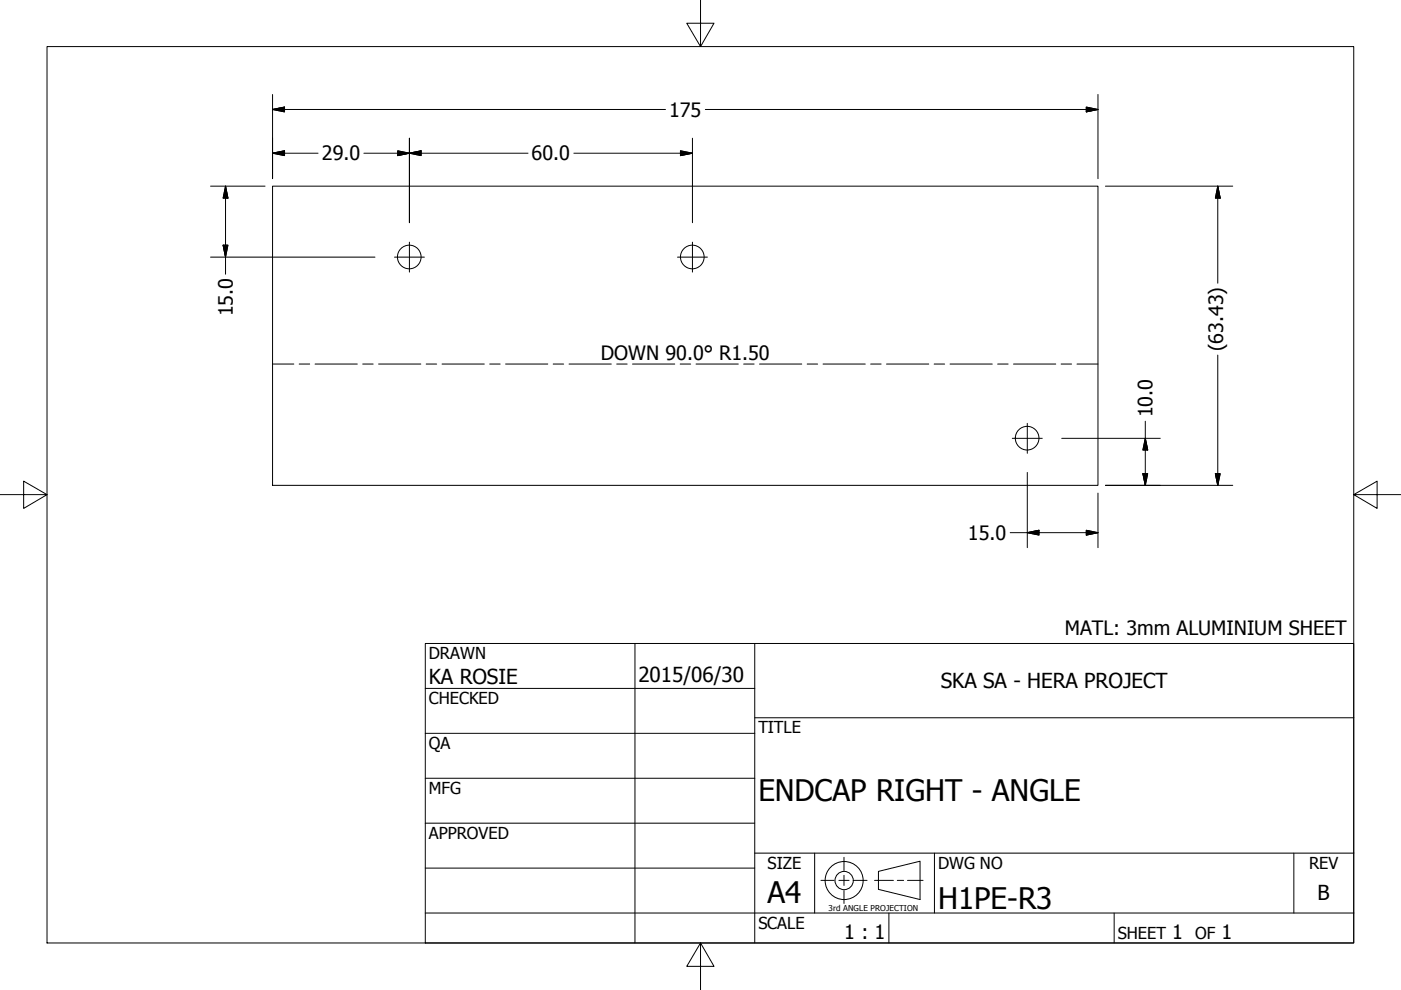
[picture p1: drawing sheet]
<svg xmlns="http://www.w3.org/2000/svg" width="297mm" height="210mm" viewBox="0 0 297 210" stroke-linecap="round" stroke-linejoin="round" font-family="sans-serif">
<!-- layer: Visible (ANSI) -->
<g fill="none" stroke="#000" stroke-width=".21">
<path d="M57.8 39.5h175v63.4h-175z"/>
<circle cx="86.8" cy="54.5" r="2.51"/>
<circle cx="146.8" cy="54.5" r="2.51"/>
<circle cx="217.8" cy="92.9" r="2.51"/>
</g>
<!-- layer: Bend Centerline (ANSI) -->
<g fill="none" stroke="#000" stroke-width=".21">
<path d="M57.8 77.2h4.5M63.4 77.2h2.3M66.8 77.2h9M76.9 77.2h2.2M80.3 77.2h8.9M90.4 77.2h2.2M93.7 77.2h9M103.8 77.2h2.2M107.2 77.2h8.9M117.3 77.2h2.2M120.6 77.2h9M130.7 77.2h2.3"/>
<path d="M134.1 77.2h9M144.2 77.2h2.2M147.6 77.2h8.9M157.7 77.2h2.2M161 77.2h9M171.1 77.2h2.3M174.5 77.2h9M184.6 77.2h2.2M188 77.2h8.9M198.1 77.2h2.2M201.4 77.2h9M211.5 77.2h2.2"/>
<path d="M214.9 77.2h8.9M225 77.2h2.2M228.3 77.2h4.5"/>
</g>
<!-- layer: Border (ANSI) -->
<path d="M148.5 -.1v10l-2.9-5h5.8l-2.9 5M10 9.9h277v190h-277zM0 104.9h10l-5-2.9v5.8l5-2.9M287 104.9l5 2.9v-5.8l-5 2.9h10M148.5 199.9l2.9 5h-5.8l2.9-5v10" fill="none" stroke="#000" stroke-width=".21"/>
<!-- layer: Title (ANSI) -->
<g fill="none" stroke="#000" stroke-width=".21">
<path d="M90.2 136.4h196.8v63.5h-196.8zM134.6 136.4v63.5M160 136.4v63.5M90.2 146h69.8M90.2 155.5h69.8M160 152.2h127M90.2 165h69.8M90.2 174.5h69.8M90.2 193.6h196.8M90.2 184.1h69.8M160 180.9h127M172.7 180.9v12.7"/>
<path d="M188.5 193.6v6.3M198.1 180.9v12.7M236.2 193.6v6.3M274.3 180.9v12.7"/>
</g>
<!-- layer: Dimension (ANSI) -->
<g fill="none" stroke="#000" stroke-width=".21">
<path d="M44.6 39.5h11.6M47.8 39.5l.5 2.5h-1zM47.8 39.5v18.6M57.8 23.2l2.5-.5v1zM57.8 32.5l2.5-.5v1zM57.8 23.2h83.3M57.8 20v17.9M57.8 32.5h9.6M77.2 32.5h34.8M84.3 32l2.5 .5-2.5 .5zM86.8 32.5l2.5-.5v1zM86.8 29.3v17.9"/>
<path d="M121.7 32.5h25.1M144.3 32l2.5 .5-2.5 .5zM146.8 29.3v17.9M149.5 23.2h83.3M230.3 22.7l2.5 .5-2.5 .5zM232.8 20v17.9M234.4 39.5h27M258.2 39.5l.5 2.5h-1zM258.2 39.5v20.5M44.6 54.5h34.9M47.3 52h1l-.5 2.5zM258.2 75.3v27.6"/>
<path d="M225.1 92.9h20.9M242.8 92.9l.5 2.5h-1zM242.8 89.3v13.6M214.2 112.9h18.6M217.8 112.9l2.5-.5v1zM217.8 100.2v15.9M230.3 112.4l2.5 .5-2.5 .5zM232.8 104.6v11.5M234.4 102.9h27M242.3 100.4h1l-.5 2.5zM257.7 100.4h1l-.5 2.5z"/>
</g>
<g fill="#000" stroke="#000" stroke-width=".21">
<path d="M57.8 23.2l2.5-.5zM57.8 23.2l2.5-.5v1zM57.8 32.5l2.5-.5zM57.8 32.5l2.5-.5v1zM84.3 33l2.5-.5zM84.3 32l2.5 .5-2.5 .5zM86.8 32.5l2.5-.5zM86.8 32.5l2.5-.5v1zM144.3 33l2.5-.5zM144.3 32l2.5 .5-2.5 .5zM230.3 23.7l2.5-.5zM230.3 22.7l2.5 .5-2.5 .5z"/>
<path d="M47.3 52l.5 2.5zM47.3 52h1l-.5 2.5zM47.8 39.5l.5 2.5zM47.8 39.5l.5 2.5h-1zM258.2 39.5l.5 2.5zM258.2 39.5l.5 2.5h-1zM242.8 92.9l.5 2.5zM242.8 92.9l.5 2.5h-1zM217.8 112.9l2.5-.5zM217.8 112.9l2.5-.5v1zM230.3 113.4l2.5-.5zM230.3 112.4l2.5 .5-2.5 .5z"/>
<path d="M242.3 100.4l.5 2.5zM242.3 100.4h1l-.5 2.5zM257.7 100.4l.5 2.5zM257.7 100.4h1l-.5 2.5z"/>
</g>
<!-- layer: Center Mark (ANSI) -->
<path d="M83.6 54.5h6.4M86.8 51.3v6.4M143.6 54.5h6.4M146.8 51.3v6.4M214.6 92.9h6.4M217.8 89.8v6.3" fill="none" stroke="#000" stroke-width=".21"/>
<!-- layer: Sketch Geometry (ANSI) -->
<g fill="none" stroke="#000" stroke-width=".21">
<path d="M174.1 186.7h2.7M177.9 186.7h2.1M178.9 181.8v2.8M178.9 185.6v2.1M178.9 188.8v2.8M181.1 186.7h2.7M185.4 186.7h4M186.2 184.8l8.9-2.2v8.1l-8.9-2.1zM190.2 186.7h1.4M192.4 186.7h3.3"/>
<circle cx="179" cy="186.7" r="4"/>
<circle cx="179" cy="186.7" r="1.94"/>
</g>
<g font-size="6.3">
<text x="160.8" y="169.8">ENDCAP RIGHT - ANGLE</text>
<text x="162.8" y="191.4">A4</text>
<text x="198.9" y="192.7">H1PE-R3</text>
</g>
<g font-size="4.4">
<text x="90.9" y="145.1">KA ROSIE</text>
<text x="135.4" y="144.5">2015/06/30</text>
<text x="199.5" y="145.9">SKA SA - HERA PROJECT</text>
<text x="279.3" y="190.7">B</text>
</g>
<g font-size="4.2">
<text x="141.9" y="24.7">175</text>
<text x="68.3" y="34">29.0</text>
<text x="112.7" y="34">60.0</text>
<text x="49.3" y="67.1" transform="rotate(-90 49.3 67.1)">15.0</text>
<text x="127.4" y="76.4">DOWN 90.0° R1.50</text>
<text x="259.3" y="74.5" transform="rotate(-90 259.3 74.5)">(63.43)</text>
<text x="244.3" y="88.5" transform="rotate(-90 244.3 88.5)">10.0</text>
<text x="205.2" y="114.5">15.0</text>
<text x="225.7" y="134.6">MATL: 3mm ALUMINIUM SHEET</text>
<text x="179" y="199.2">1 : 1</text>
<text x="248.5" y="199.1">1</text>
<text x="259" y="199.1">1</text>
</g>
<g font-size="3.5">
<text x="90.9" y="139.7">DRAWN</text>
<text x="90.9" y="149.3">CHECKED</text>
<text x="160.8" y="155.5">TITLE</text>
<text x="90.9" y="158.8">QA</text>
<text x="90.9" y="168.3">MFG</text>
<text x="90.9" y="177.8">APPROVED</text>
<text x="162.8" y="184.2">SIZE</text>
<text x="198.9" y="184.2">DWG NO</text>
<text x="277.6" y="184.2">REV</text>
<text x="160.8" y="196.9">SCALE</text>
<text x="237" y="199.1">SHEET</text>
<text x="253.4" y="199.1">OF</text>
</g>
<text font-size="1.7" x="175.6" y="193.1">3rd ANGLE PROJECTION</text>
</svg>
